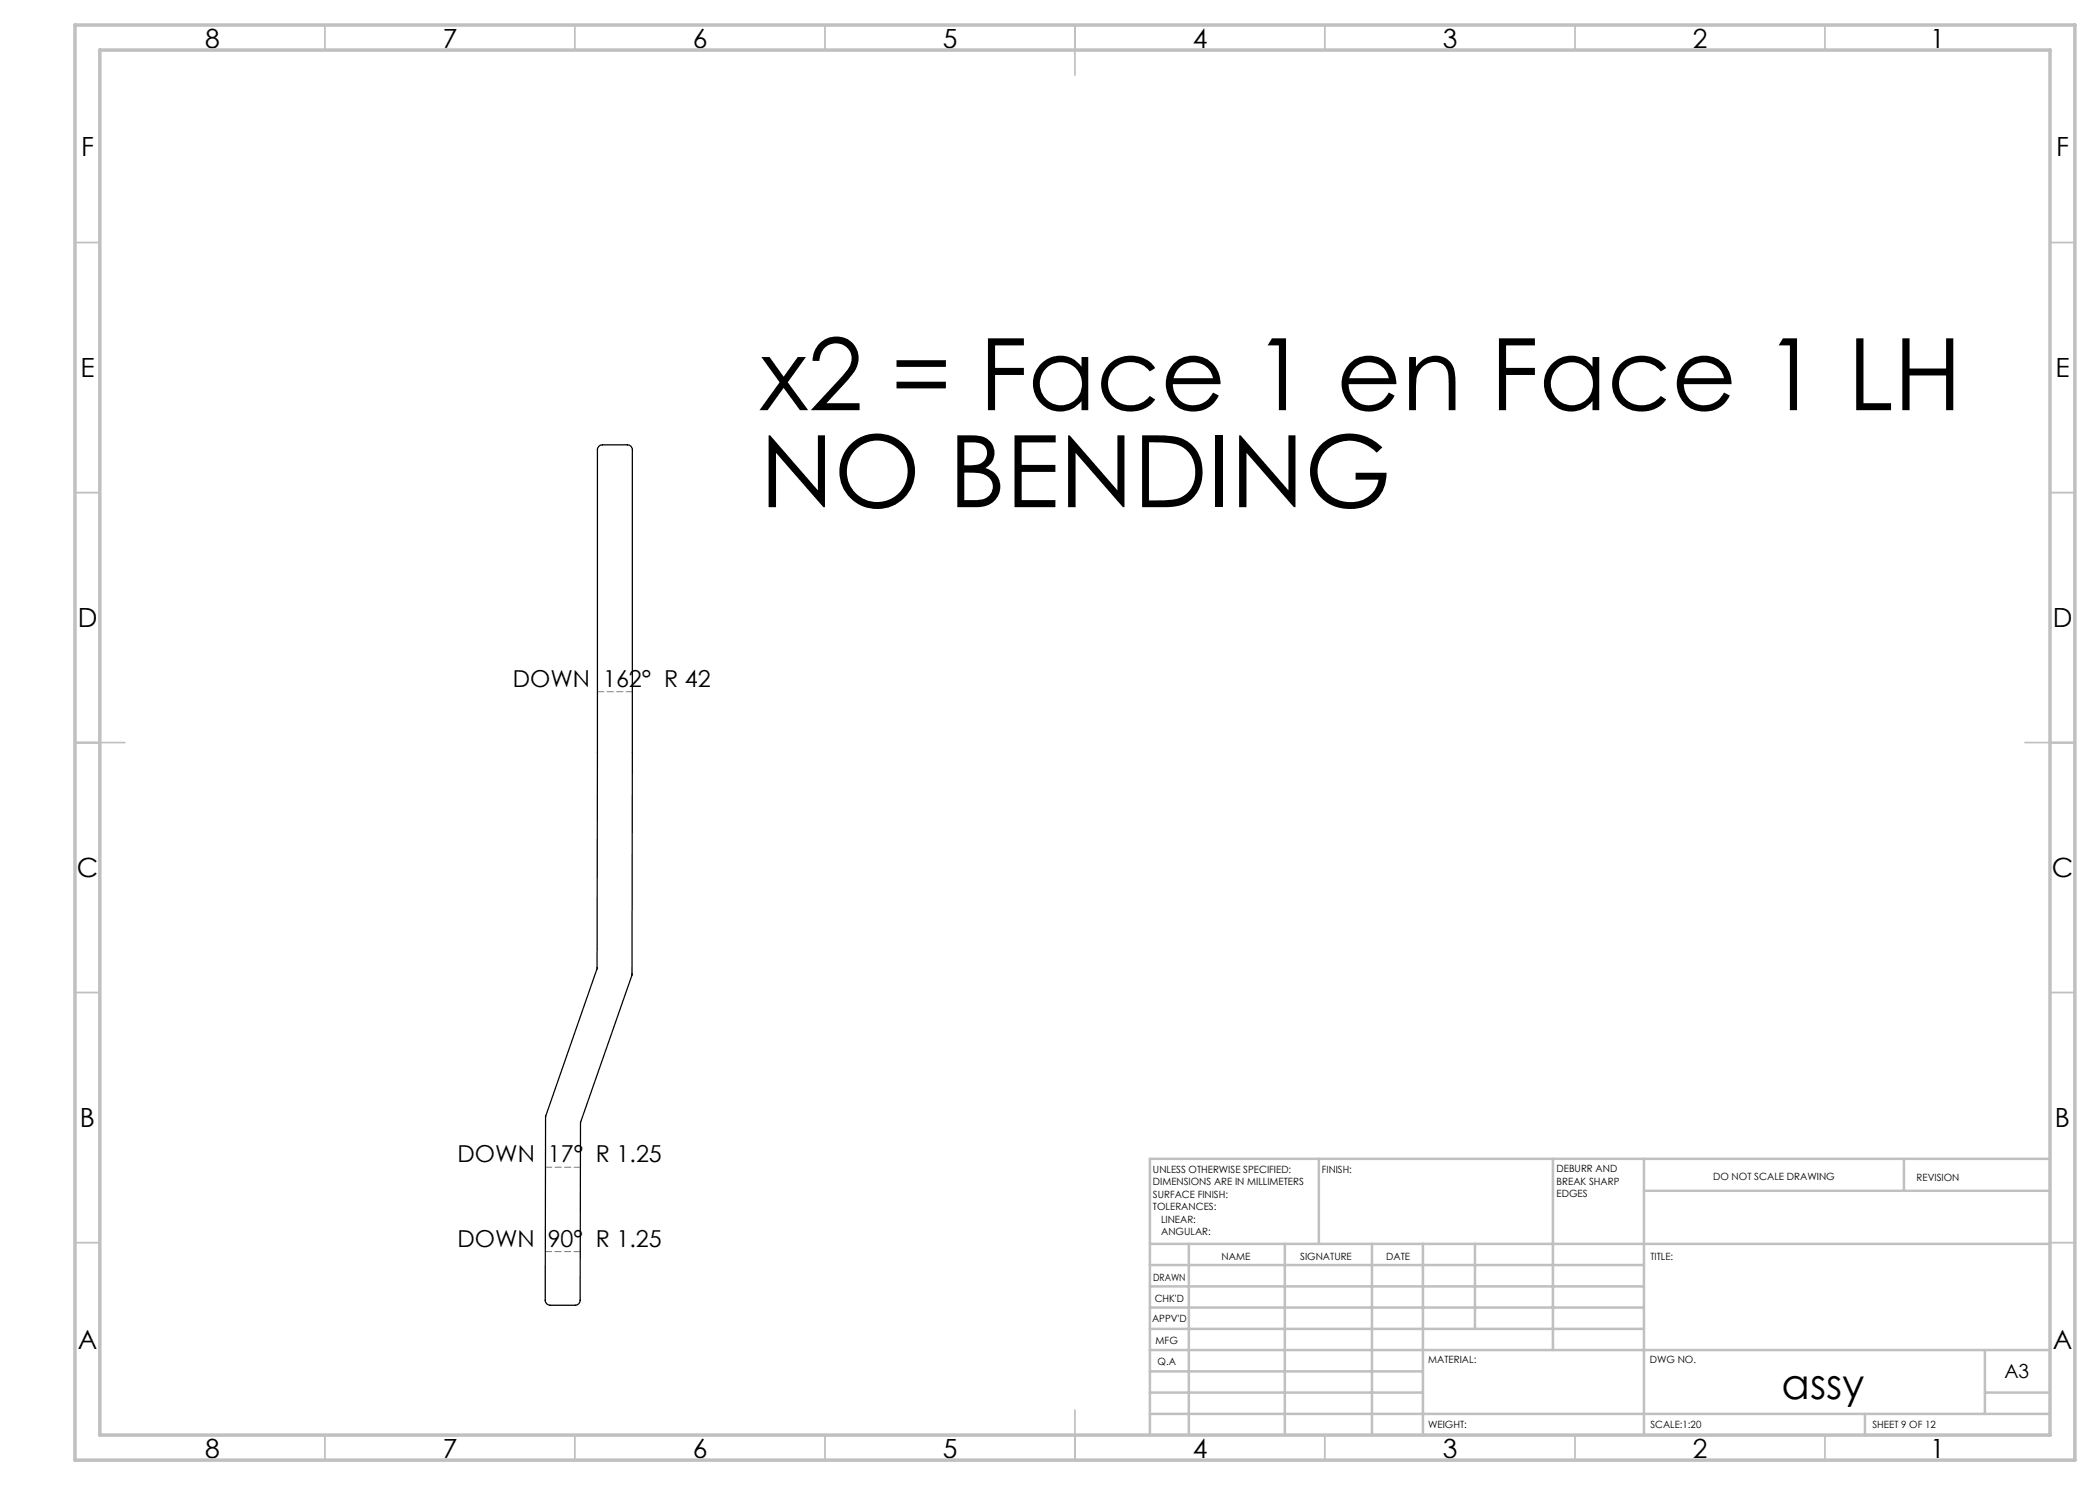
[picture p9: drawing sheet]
<svg xmlns="http://www.w3.org/2000/svg" width="420mm" height="297mm" viewBox="0 0 420 297" stroke-linecap="round" stroke-linejoin="round" font-family="sans-serif">
<path d="M126.5 138.3h-7M109.1 233.4l7 .1M109.1 250.3h7" fill="none" stroke="#808080" stroke-width=".2" stroke-dasharray="1.3 .6"/>
<g fill="none" stroke="#c0c0c0" stroke-width=".35">
<path d="M65 5v5M115 5v5M165 5v5M215 5v10M265 5v5M315 5v5M365 5v5M15 48.5h5M410 48.5h5M15 98.5h5M410 98.5h5M15 148.5h10"/>
<path d="M405 148.5h10M15 198.5h5M410 198.5h5M15 248.5h5M410 248.5h5M65 287v5M115 287v5M165 287v5M215 282v10M265 287v5M315 287v5M365 287v5"/>
</g>
<g fill="none" stroke="#c0c0c0" stroke-width=".5">
<path d="M263.8 231.8v17M310.6 231.8v38.2M328.8 231.8v55.2M328.8 238.2h81.2M380.8 231.8v6.4M410 231.8h-180v55.2M230 248.8h180M230 257.3h98.8M230 253h98.8M237.8 248.8v38.2M257 248.8v38.2M274.4 248.8v38.2"/>
<path d="M284.6 248.8v38.2M295 248.8v17M230 265.8h98.8M230 261.5h98.8M230 278.5h54.6M230 274.3h54.6M230 270h180M397 278.5h13M397 270v12.8M230 282.8h180M373 282.8v4.2"/>
</g>
<path d="M15 5h400v287h-400zM20 10h390v277h-390z" fill="none" stroke="#c0c0c0" stroke-width=".7"/>
<path d="M119.8 89.2l.7-.2h5a.96 .96 0 0 1 1 1l-.1 105-10.3 29.5-.1 35.6a.96 .96 0 0 1-1 1h-5a1.02 1.02 0 0 1-1-1.1l.1-36.7 10.3-29.6 .1-103.9z" fill="none" stroke="#000" stroke-width=".25"/>
<g font-size="20">
<text x="152" y="82">x2 = Face 1 en Face 1 LH</text>
<text x="152" y="101.4">NO BENDING</text>
</g>
<text font-size="8.5" x="356.3" y="279.7">assy</text>
<g font-size="5.3">
<text x="41" y="9.5">8</text>
<text x="88.5" y="9.5">7</text>
<text x="138.5" y="9.5">6</text>
<text x="188.5" y="9.5">5</text>
<text x="238.5" y="9.5">4</text>
<text x="288.5" y="9.5">3</text>
<text x="338.5" y="9.5">2</text>
<text x="386" y="9.5">1</text>
<text x="16.2" y="31.2">F</text>
<text x="411.2" y="31.2">F</text>
<text x="16.1" y="75.5">E</text>
<text x="411.1" y="75.5">E</text>
<text x="15.5" y="125.5">D</text>
<text x="410.5" y="125.5">D</text>
<text x="15.4" y="175.5">C</text>
<text x="410.4" y="175.5">C</text>
<text x="16" y="225.5">B</text>
<text x="411" y="225.5">B</text>
<text x="15.5" y="269.7">A</text>
<text x="410.5" y="269.7">A</text>
<text x="41" y="291.5">8</text>
<text x="88.5" y="291.5">7</text>
<text x="138.5" y="291.5">6</text>
<text x="188.5" y="291.5">5</text>
<text x="238.5" y="291.5">4</text>
<text x="288.5" y="291.5">3</text>
<text x="338.5" y="291.5">2</text>
<text x="386" y="291.5">1</text>
</g>
<g font-size="4.7">
<text x="102.6" y="137.3">DOWN 162° R 42</text>
<text x="91.5" y="232.5">DOWN 17° R 1.25</text>
<text x="91.5" y="249.4">DOWN 90° R 1.25</text>
</g>
<text font-size="3.9" x="400.9" y="275.5">A3</text>
<g font-size="2">
<text x="230.6" y="234.6">UNLESS OTHERWISE SPECIFIED:</text>
<text x="230.6" y="237.1">DIMENSIONS ARE IN MILLIMETERS</text>
<text x="230.6" y="239.6">SURFACE FINISH:</text>
<text x="264.4" y="234.6">FINISH:</text>
<text x="311.3" y="234.5">DEBURR AND</text>
<text x="311.3" y="237">BREAK SHARP</text>
<text x="311.3" y="239.5">EDGES</text>
<text x="342.6" y="236">DO NOT SCALE DRAWING</text>
<text x="383.3" y="236.2">REVISION</text>
<text x="230.6" y="242.1">TOLERANCES:</text>
<text x="232.2" y="244.6">LINEAR:</text>
<text x="232.2" y="247.1">ANGULAR:</text>
<text x="244.3" y="252">NAME</text>
<text x="260" y="251.9">SIGNATURE</text>
<text x="277.2" y="251.9">DATE</text>
<text x="330.1" y="251.9">TITLE:</text>
<text x="230.6" y="256.1">DRAWN</text>
<text x="230.9" y="260.3">CHK'D</text>
<text x="230.4" y="264.4">APPV'D</text>
<text x="231.1" y="268.8">MFG</text>
<text x="231.5" y="273">Q.A</text>
<text x="285.6" y="272.5">MATERIAL:</text>
<text x="330" y="272.5">DWG NO.</text>
<text x="285.6" y="285.5">WEIGHT:</text>
<text x="330.1" y="285.6">SCALE:1:20</text>
<text x="374.5" y="285.6">SHEET 9 OF 12</text>
</g>
</svg>
